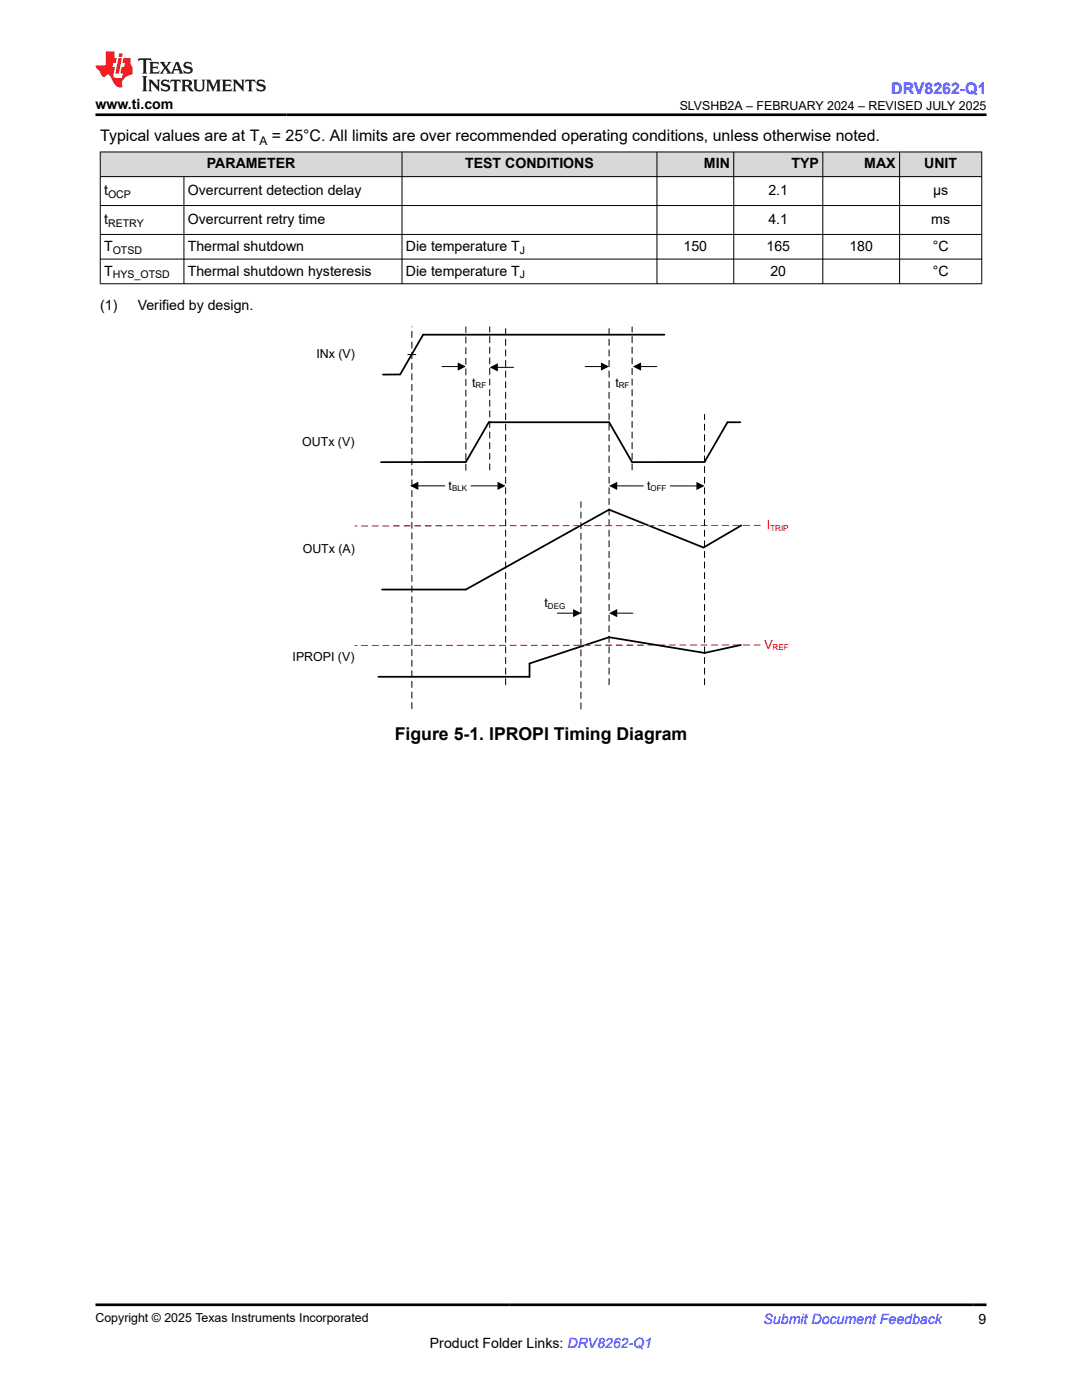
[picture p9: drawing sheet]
<svg xmlns="http://www.w3.org/2000/svg" width="216mm" height="279mm" viewBox="0 0 216 279" stroke-linecap="round" stroke-linejoin="round" font-family="sans-serif">
<g fill="#d8d8d8">
<path d="M20 30.3h175.9v5h-175.9z" fill-rule="evenodd"/>
<path d="M20.1 30.4h60.1v4.8h-60.1z" fill-rule="evenodd"/>
<path d="M80.3 30.4h50.7v4.8h-50.7z" fill-rule="evenodd"/>
<path d="M131.1 30.4h15.2v4.8h-15.2z" fill-rule="evenodd"/>
<path d="M146.5 30.4h17.6v4.8h-17.6z" fill-rule="evenodd"/>
<path d="M164.2 30.4h15.2v4.8h-15.2z" fill-rule="evenodd"/>
<path d="M179.6 30.4h16.2v4.8h-16.2z" fill-rule="evenodd"/>
</g>
<g fill="none" stroke="#000" stroke-width=".2">
<path d="M19.9 30.3h176.1M19.9 35.3h176.1M20 30.3v26.4M36.7 35.3v21.4M80.2 30.3v26.4M131.1 30.3v26.4M146.4 30.3v26.4M164.2 30.3v26.4M179.5 30.3v26.4M195.9 30.3v26.4M19.9 41h176.1M19.9 46.8h176.1"/>
<path d="M19.9 51.7h176.1M19.9 56.6h176.1M81.4 70.8h1.6M88.2 73.2h3.1M99.2 73.3h3.3M83.3 97h16M111.2 122.4h3.2M123 122.4h3.3"/>
</g>
<path d="M91.3 72.3l1.7 .9-1.7 .8zM97.7 73.3l1.6-.8v1.6zM81.8 97l1.7-.9v1.7zM99.3 96.2l1.6 .8-1.6 .8zM114.4 121.6l1.6 .8-1.6 .8zM121.5 122.4l1.7-.8v1.6z" fill="#000"/>
<path d="M132.6 66.8h-48.2l-4.6 7.9-3.4 .1M121.5 84.3h-24l-4.5 7.9h-17M140.4 109.3l-18.9-7.6-28.5 16h-16.8M75.5 135.1h30.2M121.5 127.2l-15.8 5.2" fill="none" stroke="#000" stroke-width=".35"/>
<path d="M93 93.9v-28.7M100.9 136.7v-71.5M121.5 136.7v-71.5M82.2 141.4v-76.2M115.9 141.5v-41.4" fill="none" stroke="#000" stroke-width=".2" stroke-dasharray="1.2 .9"/>
<path d="M151.7 104.9l-80.9 .1" fill="none" stroke="#f00" stroke-width=".2" stroke-dasharray="1.2 .9"/>
<path d="M88.8 95.5h5.1v3.1h-5.1z" fill-rule="evenodd" fill="#fff"/>
<path d="M151.7 128.7l-80.9 .1" fill="none" stroke="#f00" stroke-width=".2" stroke-dasharray="1.2 .9"/>
<path d="M121.5 84.3l4.6 7.9h14.5l4.6-7.9h2.5M147.9 104.9l-7.5 4.4M105.7 132.4v2.7M121.5 127.2l19.1 3.1 7.2-1.6" fill="none" stroke="#000" stroke-width=".35"/>
<path d="M140.6 136.7v-54" fill="none" stroke="#000" stroke-width=".2" stroke-dasharray="1.2 .9"/>
<path d="M123 97h16" fill="none" stroke="#000" stroke-width=".2"/>
<path d="M121.5 97l1.7-.8v1.6zM139 96.2l1.6 .8-1.6 .8z" fill="#000"/>
<path d="M128.4 95.5h5.3v3.1h-5.3z" fill-rule="evenodd" fill="#fff"/>
<path d="M97.7 93.8v-28.6M126.1 93.8v-28.6" fill="none" stroke="#000" stroke-width=".2" stroke-dasharray="1.2 .9"/>
<path d="M116.8 73.2h3.1M127.8 73.2h3.3" fill="none" stroke="#000" stroke-width=".2"/>
<path d="M119.9 72.3l1.6 .9-1.6 .8zM126.3 73.2l1.6-.9v1.7z" fill="#000"/>
<path d="M27.7 11.6l-.2 .6 .5-.2h.6v.1v2.2l-.2 .4h1l-.2-.4v-2.2v-.1h.5l.5 .2-.1-.6zM29.8 12.4l.2 .3v1.6l-.2 .4h1.9l.1-.6a1.08 1.08 0 0 1-1.3 .2v-.7h.6l.4 .2v-.7l-.4 .2h-.6v-.5l.2-.2a1 1 0 0 1 1 .3l-.1-.5zM31.8 12.4l1 1.1-1 1.2h.9l-.2-.2 .4-.8 .5 .8-.2 .2h1.6l-.2-.2 .1-.5h1l.1 .5-.1 .2h.9l-.2-.4-.8-1.9h-.5l-1 2.1-.8-1.1 .9-1h-.8l.2 .2-.5 .6-.3-.6 .1-.2zM35.2 12.8l.4 1h-.8zM36.8 12.5a.65 .65 0 0 0-.2 .7 .65 .65 0 0 0 .6 .5l.7 .1 .1 .3a.79 .79 0 0 1-.7 .4 .79 .79 0 0 1-.7-.5l.1 .7 .2-.1a.93 .93 0 0 0 1.1 0 .93 .93 0 0 0 .4-.9 1.46 1.46 0 0 0-1.2-.6l-.1-.3a1.09 1.09 0 0 1 1.2 .2l-.2-.6-.1 .1-.6-.2zM28.4 15.2l.2 .4v2.2l-.2 .4h1l-.2-.4v-2.2l.2-.4zM29.6 15.9l.2 .4v1.5l-.2 .4h.8l-.3-.4v-1.3l1.7 1.8v-2l.2-.4h-.8l.2 .2 .1 1.1-1.2-1.3zM32.3 16a.65 .65 0 0 0-.2 .8 .65 .65 0 0 0 .7 .4l.6 .2 .1 .2a.79 .79 0 0 1-.7 .4 .79 .79 0 0 1-.7-.5l.1 .7 .2-.1a.93 .93 0 0 0 1.1 .1 .93 .93 0 0 0 .4-1 1.46 1.46 0 0 0-1.2-.5l-.1-.4a1.09 1.09 0 0 1 1.2 .2l-.2-.6-.1 .1-.6-.1zM34.1 15.9l-.1 .6a.63 .63 0 0 1 .7-.3l.1 1.6-.3 .4h1l-.2-.4v-1.6a.66 .66 0 0 1 .8 .3l-.1-.6zM36.2 15.9l.2 .4v1.5l-.2 .4h.9l-.2-.2v-.7h.5l.1 .2a.79 .79 0 0 0 1.2 .6l-1-.9a.61 .61 0 0 0 .6-.6 .61 .61 0 0 0-.5-.7zM36.9 16.2h.2a.47 .47 0 0 1 .5 .1 .47 .47 0 0 1 .1 .5l-.2 .1-.6 .1zM38.5 15.9l.2 .2a2.27 2.27 0 0 0 .4 2 1.04 1.04 0 0 0 1.7-.7v-1.3l.2-.2h-.8l.2 .4v1.1a.6 .6 0 0 1-.6 .6 .6 .6 0 0 1-.6-.6v-1.1l.3-.4zM41.1 15.9l.2 .4v1.5l-.2 .4h.7l-.2-.4v-1.4l.9 1.9 .8-1.9v1.4l-.2 .4h1l-.3-.4v-1.5l.3-.4h-.8l-.7 1.5-.7-1.5zM44.3 15.9l.2 .4v1.5l-.2 .4h1.9l.1-.6a1.09 1.09 0 0 1-1.3 .2v-.7h.6l.4 .2v-.6l-.4 .2h-.6v-.6l.2-.1a1.01 1.01 0 0 1 1 .3l-.1-.6zM46.4 15.9l.3 .4v1.5l-.3 .4h.8l-.2-.4v-1.3l1.6 1.8v-2l.2-.4h-.7l.2 .2v1.1l-1.2-1.3zM49 15.9l-.1 .6a.63 .63 0 0 1 .8-.3v1.6l-.3 .4h1l-.2-.4v-1.6a.66 .66 0 0 1 .8 .3l-.1-.6zM51.4 16a.65 .65 0 0 0-.2 .8 .65 .65 0 0 0 .6 .4l.6 .2 .2 .2a.79 .79 0 0 1-.8 .4 .79 .79 0 0 1-.6-.5l.1 .7 .2-.1a.93 .93 0 0 0 1 .1 .93 .93 0 0 0 .5-1 1.46 1.46 0 0 0-1.3-.5l-.1-.4a1.09 1.09 0 0 1 1.3 .2l-.2-.6-.2 .1-.5-.1z" fill="#231f20"/>
<path d="M21.1 10.3v2.7h-2v.4l.9 1a.95 .95 0 0 0 .9 .9 .59 .59 0 0 1 .6-.4 .59 .59 0 0 1 .5 .3l.4 .8a1.59 1.59 0 0 0 2.1 1.4 1.61 1.61 0 0 1 1-2.3l1-.3-.1-1.5a1.59 1.59 0 0 1-.4-1.7h-1.4l-.2 .9h.5l-.1 .9h-.5l-.2 .9v.3l.4 .1-.2 .9h-.6a.73 .73 0 0 1-1.1-.7l.3-1.5h-.5l.2-.9h.5l.2-.9h-.5v-1.3zM23.6 11.6l-.6 3.1h.7l.6-3.1zM23.8 10.7l-.1 .6h.7l.1-.6z" fill="#ed1c24"/>
<path d="M19.1 22.9h177.8M19.1 260.4h177.8" fill="none" stroke="#000" stroke-width=".53"/>
<text font-size="3.5" x="78.8" y="147.7">Figure 5-1. IPROPI Timing Diagram</text>
<text font-size="3.2" fill="#00f" x="177.8" y="18.7">DRV8262-Q1</text>
<g font-size="3.2">
<text x="20" y="28.2">Typical values are at T</text>
<text x="54.2" y="28.2">= 25°C. All limits are over recommended operating conditions, unless otherwise noted.</text>
</g>
<g font-size="2.8">
<text x="19.1" y="21.8">www.ti.com</text>
<text x="41.3" y="33.6">PARAMETER</text>
<text x="92.8" y="33.6">TEST CONDITIONS</text>
<text x="140.5" y="33.6">MIN</text>
<text x="157.9" y="33.6">TYP</text>
<text x="172.5" y="33.6">MAX</text>
<text x="184.4" y="33.6">UNIT</text>
<text x="20.8" y="38.9">t</text>
<text x="37.5" y="38.9">Overcurrent detection delay</text>
<text x="153.3" y="38.9">2.1</text>
<text x="186.2" y="38.9">μs</text>
<text x="20.8" y="44.7">t</text>
<text x="37.5" y="44.7">Overcurrent retry time</text>
<text x="153.3" y="44.7">4.1</text>
<text x="185.8" y="44.7">ms</text>
<text x="20.8" y="50.1">T</text>
<text x="37.5" y="50.1">Thermal shutdown</text>
<text x="81" y="50.1">Die temperature T</text>
<text x="136.4" y="50.1">150</text>
<text x="152.9" y="50.1">165</text>
<text x="169.5" y="50.1">180</text>
<text x="186.1" y="50.1">°C</text>
<text x="20.8" y="55">T</text>
<text x="37.5" y="55">Thermal shutdown hysteresis</text>
<text x="81" y="55">Die temperature T</text>
<text x="153.7" y="55">20</text>
<text x="186.1" y="55">°C</text>
<text x="20" y="61.8">(1)</text>
<text x="27.5" y="61.8">Verified by design.</text>
<text x="85.8" y="269">Product Folder Links: DRV8262-Q1</text>
<text x="195.3" y="264.2">9</text>
</g>
<text font-size="2.8" fill="#00f" x="152.4" y="264.2">Submit Document Feedback</text>
<g font-size="2.5">
<text x="135.6" y="21.9">SLVSHB2A – FEBRUARY 2024 – REVISED JULY 2025</text>
<text x="63.2" y="71.5">INx (V)</text>
<text x="94.2" y="77.2">t</text>
<text x="122.8" y="77.2">t</text>
<text x="60.3" y="89">OUTx (V)</text>
<text x="89.5" y="97.7">t</text>
<text x="129.1" y="97.7">t</text>
<text x="60.4" y="110.5">OUTx (A)</text>
<text x="108.6" y="121.1">t</text>
<text x="58.4" y="131.8">IPROPI (V)</text>
<text x="19.1" y="263.9">Copyright © 2025 Texas Instruments Incorporated</text>
</g>
<g font-size="2.5" fill="#fff">
<text x="88.8" y="97.7">t</text>
<text x="93.2" y="97.7">t</text>
<text x="128.4" y="97.7">t</text>
<text x="133" y="97.7">t</text>
</g>
<g font-size="2.5" fill="#f00">
<text x="153" y="105.6">I</text>
<text x="152.5" y="129.5">V</text>
</g>
<text font-size="2.4" x="51.8" y="28.9">A</text>
<g font-size="2.1">
<text x="21.6" y="39.5">OCP</text>
<text x="21.6" y="45.3">RETRY</text>
<text x="22.5" y="50.6">OTSD</text>
<text x="103.7" y="50.6">J</text>
<text x="22.5" y="55.5">HYS_OTSD</text>
<text x="103.7" y="55.5">J</text>
</g>
<g font-size="1.6">
<text x="94.9" y="77.5">RF</text>
<text x="123.5" y="77.5">RF</text>
<text x="90.2" y="98">BLK</text>
<text x="129.8" y="98.1">OFF</text>
<text x="109.3" y="121.5">DEG</text>
</g>
<g font-size="1.6" fill="#f00">
<text x="153.7" y="106">TRIP</text>
<text x="154.2" y="129.8">REF</text>
</g>
</svg>
